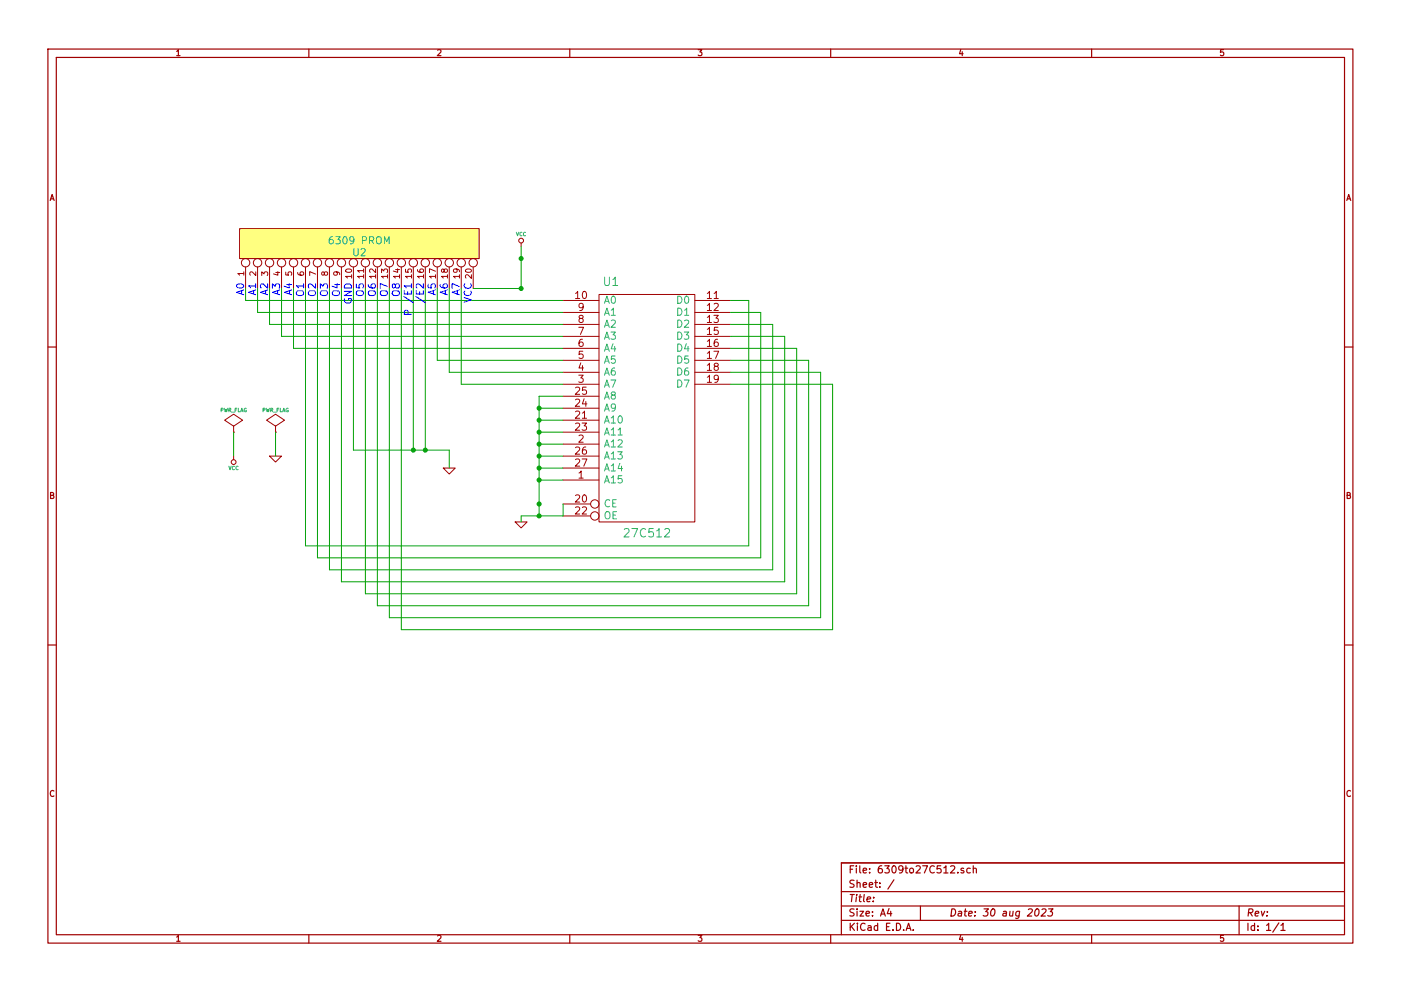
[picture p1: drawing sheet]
<svg xmlns="http://www.w3.org/2000/svg" width="297mm" height="210mm" viewBox="0 0 297 210" stroke-linecap="round" stroke-linejoin="round" font-family="sans-serif">
<g fill="none" stroke="#a00000" stroke-width=".25">
<path d="M10.2 10.4h276.6v189.7h-276.6zM11.9 12.2h273.2v186.1h-273.2zM65.5 10.4v1.8M120.8 10.4v1.8M176.1 10.4v1.8M231.4 10.4v1.8M10.2 73.6h1.7M285.1 73.6h1.7M10.2 136.8h1.7M285.1 136.8h1.7M65.5 198.3v1.8M120.8 198.3v1.8"/>
<path d="M176.1 198.3v1.8M178.4 189.2h106.7M178.4 195.3h106.7M178.4 192.2h106.7M185.2 190.4v.1M188.5 192.8l-.4 1h1M188.8 193.3v1.1M189.5 186.7l-1.3 1.9M192.1 197.4l.5-1.5 .5 1.5M192.3 197h.7M193.6 197.3v.1M195.1 192.2v3.1"/>
<path d="M203.1 185.1v.1M204.3 184.3l-.3-.1-.3 .2 .1 .2 .5 .2v.3h-.6M205.7 184.3l-.4-.1-.3 .3 .1 .6 .2 .1 .4-.1M206.3 184.3h.1a.36 .36 0 0 1 .6 .1v.8M206.3 183.7v1.5M219.6 193l.3-.2a.78 .78 0 0 1 .5 .7 .78 .78 0 0 1-.4 .7l-.3 .2-.3-.3v-.7zM220.9 193l.6-.2 .3 .3-.1 .4-1 .9h.9M222.3 192.8h1l-.6 .6 .3 .1 .2 .2-.3 .6-.5 .1-.3-.2M231.4 198.3v1.8M262.7 192.2v6.1M271.1 195.8l-1.3 2M271.6 196.3l.4-.4v1.5"/>
<path d="M271.6 197.4h.9M285.1 183.1h-106.7v15.2"/>
</g>
<g fill="none" stroke="#a00000" stroke-width=".21">
<path d="M50.8 48.5h50.8v6.4h-50.8zM52.1 56.6v4.6M54.6 56.6v4.6M57.1 56.6v4.6M59.7 56.6v4.6M62.2 56.6v4.6M64.8 56.6v4.6M67.3 56.6v4.6M69.8 56.6v4.6M72.4 56.6v4.6M74.9 56.6v4.6M77.5 56.6v4.6"/>
<path d="M80 56.6v4.6M82.5 56.6v4.6M85.1 56.6v4.6M87.6 56.6v4.6M90.2 56.6v4.6M92.7 56.6v4.6M95.2 56.6v4.6M97.8 56.6v4.6M100.3 56.6v4.6M110.5 51.6v.7M119.4 79h7.6M119.4 76.4h7.6"/>
<path d="M119.4 73.9h7.6M119.4 71.4h7.6M119.4 68.8h7.6M119.4 66.3h7.6M119.4 63.7h7.6M127 62.5h20.3v48.2h-20.3zM147.3 79h7.6M147.3 76.4h7.6M147.3 73.9h7.6M147.3 71.4h7.6M147.3 68.8h7.6M147.3 66.3h7.6"/>
<path d="M147.3 63.7h7.6M49.5 91.7h.1M49.5 90.4l1.9-1.3-1.9-1.2-1.9 1.2 1.9 1.3v1.3M49.5 96.8v.7M57.1 96.8h2.6l-1.3 1.2zM58.4 91.7h.1M58.4 90.4l1.9-1.3-1.9-1.2-1.9 1.2 1.9 1.3v1.3M94 99.3h2.5l-1.3 1.3zM119.4 94.2h7.6M119.4 81.5h7.6M119.4 89.1h7.6M119.4 91.7h7.6"/>
<path d="M119.4 86.6h7.6M119.4 84.1h7.6M119.4 96.8h7.6M119.4 99.3h7.6M147.3 81.5h7.6M109.2 110.7h2.6l-1.3 1.3zM119.4 101.8h7.6M119.4 106.9h5.8M119.4 109.5h5.8"/>
<circle cx="52.1" cy="55.7" r=".89"/>
<circle cx="54.6" cy="55.7" r=".89"/>
<circle cx="57.1" cy="55.7" r=".89"/>
<circle cx="59.7" cy="55.7" r=".89"/>
<circle cx="62.2" cy="55.7" r=".89"/>
<circle cx="64.8" cy="55.7" r=".89"/>
<circle cx="67.3" cy="55.7" r=".89"/>
<circle cx="69.8" cy="55.7" r=".89"/>
<circle cx="72.4" cy="55.7" r=".89"/>
<circle cx="74.9" cy="55.7" r=".89"/>
<circle cx="77.5" cy="55.7" r=".89"/>
<circle cx="80" cy="55.7" r=".89"/>
<circle cx="82.5" cy="55.7" r=".89"/>
<circle cx="85.1" cy="55.7" r=".89"/>
<circle cx="87.6" cy="55.7" r=".89"/>
<circle cx="90.2" cy="55.7" r=".89"/>
<circle cx="92.7" cy="55.7" r=".89"/>
<circle cx="95.2" cy="55.7" r=".89"/>
<circle cx="97.8" cy="55.7" r=".89"/>
<circle cx="100.3" cy="55.7" r=".89"/>
<circle cx="110.5" cy="51" r=".51"/>
<circle cx="49.5" cy="98" r=".51"/>
<circle cx="126.1" cy="106.9" r=".89"/>
<circle cx="126.1" cy="109.5" r=".89"/>
</g>
<path d="M50.8 48.5h50.8v6.4h-50.8z" fill="#ffff80" stroke="#ffff80" stroke-width=".25"/>
<g fill="none" stroke="#00a000" stroke-width=".21">
<path d="M110.5 52.3v8.9h-10.2M52.1 61.2v2.5h67.3M54.6 61.2v5.1h64.8M57.1 61.2v7.6h62.3M59.7 61.2v10.2h59.7M62.2 61.2v12.7h57.2M64.8 61.2v54.6h93.9v-52.1h-3.8M67.3 61.2v57.2h94v-52.1h-6.4M69.8 61.2v59.7h94v-52.1h-8.9M72.4 61.2v62.2h94v-52h-11.5M74.9 61.2v34.3h20.3v3.8M77.5 61.2v64.8h91.4v-52.1h-14"/>
<path d="M80 61.2v67.3h91.4v-52.1h-16.5M82.5 61.2v69.9h91.5v-52.1h-19.1M85.1 61.2v72.4h91.4v-52.1h-21.6M87.6 61.2v34.3M90.2 61.2v34.3M92.7 61.2v15.2h26.7M95.2 61.2v17.8h24.2M97.8 61.2v20.3h21.6M49.5 91.7v5.1M58.4 91.7v5.1M114.3 99.3h5.1M114.3 96.8h5.1"/>
<path d="M114.3 94.2h5.1M114.3 91.7h5.1M114.3 89.1h5.1M114.3 86.6h5.1M119.4 84.1h-5.1v25.4M114.3 101.8h5.1M119.4 106.9v2.6h-8.9v1.2"/>
</g>
<g fill="#00a000" stroke="#00a000" stroke-width=".25">
<circle cx="90.2" cy="95.5" r=".41"/>
<circle cx="114.3" cy="106.9" r=".41"/>
<circle cx="114.3" cy="101.8" r=".41"/>
<circle cx="114.3" cy="99.3" r=".41"/>
<circle cx="114.3" cy="96.8" r=".41"/>
<circle cx="114.3" cy="94.2" r=".41"/>
<circle cx="114.3" cy="91.7" r=".41"/>
<circle cx="114.3" cy="89.1" r=".41"/>
<circle cx="114.3" cy="86.6" r=".41"/>
<circle cx="87.6" cy="95.5" r=".41"/>
<circle cx="110.5" cy="54.9" r=".41"/>
<circle cx="114.3" cy="109.5" r=".41"/>
<circle cx="110.5" cy="61.2" r=".41"/>
</g>
<path d="M86.5 66.7l-.1-.7-.2-.2-.3 .1-.2 .2v.6h1.5M88.2 62.9l1.9 1.3" fill="none" stroke="#00f" stroke-width=".21"/>
<g font-size="2.5" fill="#00a0a0">
<text x="128" y="60.8">U1</text>
<text x="132.8" y="114.1">27C512</text>
</g>
<g font-size="2.1" fill="#00a0a0">
<text x="70.4" y="51.9">6309 PROM</text>
<text x="74.9" y="54.4">U2</text>
<text x="128" y="64.5">A0</text>
<text x="143.6" y="64.5">D0</text>
<text x="128" y="69.6">A2</text>
<text x="128" y="67.1">A1</text>
<text x="143.6" y="67.1">D1</text>
<text x="143.6" y="69.6">D2</text>
<text x="128" y="77.2">A5</text>
<text x="128" y="74.7">A4</text>
<text x="128" y="72.1">A3</text>
<text x="143.6" y="72.1">D3</text>
<text x="143.6" y="74.7">D4</text>
<text x="143.6" y="77.2">D5</text>
<text x="128" y="82.3">A7</text>
<text x="128" y="79.8">A6</text>
<text x="143.6" y="79.8">D6</text>
<text x="143.6" y="82.3">D7</text>
<text x="128" y="89.9">A10</text>
<text x="128" y="87.4">A9</text>
<text x="128" y="84.8">A8</text>
<text x="128" y="95">A12</text>
<text x="128" y="92.5">A11</text>
<text x="128" y="97.5">A13</text>
<text x="128" y="100.1">A14</text>
<text x="128" y="102.6">A15</text>
<text x="128" y="107.7">CE</text>
<text x="128" y="110.2">OE</text>
</g>
<g font-size="2.1" fill="#00f">
<text x="51.8" y="62.7" transform="rotate(-90 51.8 62.7)">A0</text>
<text x="54.4" y="62.7" transform="rotate(-90 54.4 62.7)">A1</text>
<text x="56.9" y="62.7" transform="rotate(-90 56.9 62.7)">A2</text>
<text x="59.4" y="62.7" transform="rotate(-90 59.4 62.7)">A3</text>
<text x="62" y="62.7" transform="rotate(-90 62 62.7)">A4</text>
<text x="64.5" y="62.8" transform="rotate(-90 64.5 62.8)">O1</text>
<text x="67.1" y="62.8" transform="rotate(-90 67.1 62.8)">O2</text>
<text x="69.6" y="62.8" transform="rotate(-90 69.6 62.8)">O3</text>
<text x="72.1" y="62.8" transform="rotate(-90 72.1 62.8)">O4</text>
<text x="74.7" y="64.7" transform="rotate(-90 74.7 64.7)">GND</text>
<text x="77.2" y="62.8" transform="rotate(-90 77.2 62.8)">O5</text>
<text x="79.8" y="62.8" transform="rotate(-90 79.8 62.8)">O6</text>
<text x="82.3" y="62.8" transform="rotate(-90 82.3 62.8)">O7</text>
<text x="84.8" y="62.8" transform="rotate(-90 84.8 62.8)">O8</text>
<text x="87.4" y="65.1" transform="rotate(-90 87.4 65.1)">P /E1</text>
<text x="89.9" y="63.1" transform="rotate(-90 89.9 63.1)">/E2</text>
<text x="92.5" y="62.7" transform="rotate(-90 92.5 62.7)">A5</text>
<text x="95" y="62.7" transform="rotate(-90 95 62.7)">A6</text>
<text x="97.5" y="62.7" transform="rotate(-90 97.5 62.7)">A7</text>
<text x="100.1" y="64.4" transform="rotate(-90 100.1 64.4)">VCC</text>
</g>
<g font-size="2.1" fill="#a00000">
<text x="122" y="63.5">10</text>
<text x="150" y="63.5">11</text>
<text x="122.6" y="71.1">7</text>
<text x="122.6" y="68.6">8</text>
<text x="122.6" y="66">9</text>
<text x="150" y="66">12</text>
<text x="150" y="68.6">13</text>
<text x="150" y="71.1">15</text>
<text x="122.6" y="76.2">5</text>
<text x="122.6" y="73.7">6</text>
<text x="150" y="73.7">16</text>
<text x="150" y="76.2">17</text>
<text x="122" y="83.8">25</text>
<text x="122.6" y="81.3">3</text>
<text x="122.6" y="78.7">4</text>
<text x="150" y="78.7">18</text>
<text x="150" y="81.3">19</text>
<text x="122" y="88.9">21</text>
<text x="122" y="86.4">24</text>
<text x="122" y="91.4">23</text>
<text x="122.6" y="94">2</text>
<text x="122" y="96.5">26</text>
<text x="122" y="99.1">27</text>
<text x="122.6" y="101.6">1</text>
<text x="122" y="106.7">20</text>
<text x="122" y="109.2">22</text>
<text x="179.9" y="185.4">File: 6309to27C512.sch</text>
<text x="179.9" y="191.5">Title:</text>
<text x="179.9" y="188.4">Sheet: /</text>
<text x="179.9" y="197.6">KiCad E.D.A.</text>
<text x="179.9" y="194.5">Size: A4</text>
<text x="201.2" y="194.5">Date: 30 aug 2023</text>
<text x="264.2" y="194.5">Rev:</text>
<text x="264.2" y="197.6">Id: 1/1</text>
</g>
<g font-size="1.8" fill="#a00000">
<text x="37.3" y="11.9">1</text>
<text x="92.7" y="11.9">2</text>
<text x="148" y="11.9">3</text>
<text x="203.3" y="11.9">4</text>
<text x="258.6" y="11.9">5</text>
<text x="10.4" y="42.7">A</text>
<text x="285.3" y="42.7">A</text>
<text x="51.8" y="58.5" transform="rotate(-90 51.8 58.5)">1</text>
<text x="54.4" y="58.5" transform="rotate(-90 54.4 58.5)">2</text>
<text x="56.9" y="58.5" transform="rotate(-90 56.9 58.5)">3</text>
<text x="59.4" y="58.5" transform="rotate(-90 59.4 58.5)">4</text>
<text x="62" y="58.5" transform="rotate(-90 62 58.5)">5</text>
<text x="64.5" y="58.5" transform="rotate(-90 64.5 58.5)">6</text>
<text x="67.1" y="58.5" transform="rotate(-90 67.1 58.5)">7</text>
<text x="69.6" y="58.5" transform="rotate(-90 69.6 58.5)">8</text>
<text x="72.1" y="58.5" transform="rotate(-90 72.1 58.5)">9</text>
<text x="74.7" y="59" transform="rotate(-90 74.7 59)">10</text>
<text x="77.2" y="59" transform="rotate(-90 77.2 59)">11</text>
<text x="79.8" y="59" transform="rotate(-90 79.8 59)">12</text>
<text x="82.3" y="59" transform="rotate(-90 82.3 59)">13</text>
<text x="84.8" y="59" transform="rotate(-90 84.8 59)">14</text>
<text x="87.4" y="59" transform="rotate(-90 87.4 59)">15</text>
<text x="89.9" y="59" transform="rotate(-90 89.9 59)">16</text>
<text x="92.5" y="59" transform="rotate(-90 92.5 59)">17</text>
<text x="95" y="59" transform="rotate(-90 95 59)">18</text>
<text x="97.5" y="59" transform="rotate(-90 97.5 59)">19</text>
<text x="100.1" y="59" transform="rotate(-90 100.1 59)">20</text>
<text x="10.4" y="105.9">B</text>
<text x="285.3" y="105.9">B</text>
<text x="10.4" y="169.1">C</text>
<text x="285.3" y="169.1">C</text>
<text x="37.3" y="199.8">1</text>
<text x="92.7" y="199.8">2</text>
<text x="148" y="199.8">3</text>
<text x="203.3" y="199.8">4</text>
<text x="258.6" y="199.8">5</text>
</g>
<g font-size="1.1" fill="#00a0a0">
<text x="109.4" y="50.1">VCC</text>
<text x="46.6" y="87.4">PWR_FLAG</text>
<text x="55.4" y="87.4">PWR_FLAG</text>
<text x="48.4" y="99.7">VCC</text>
</g>
</svg>
